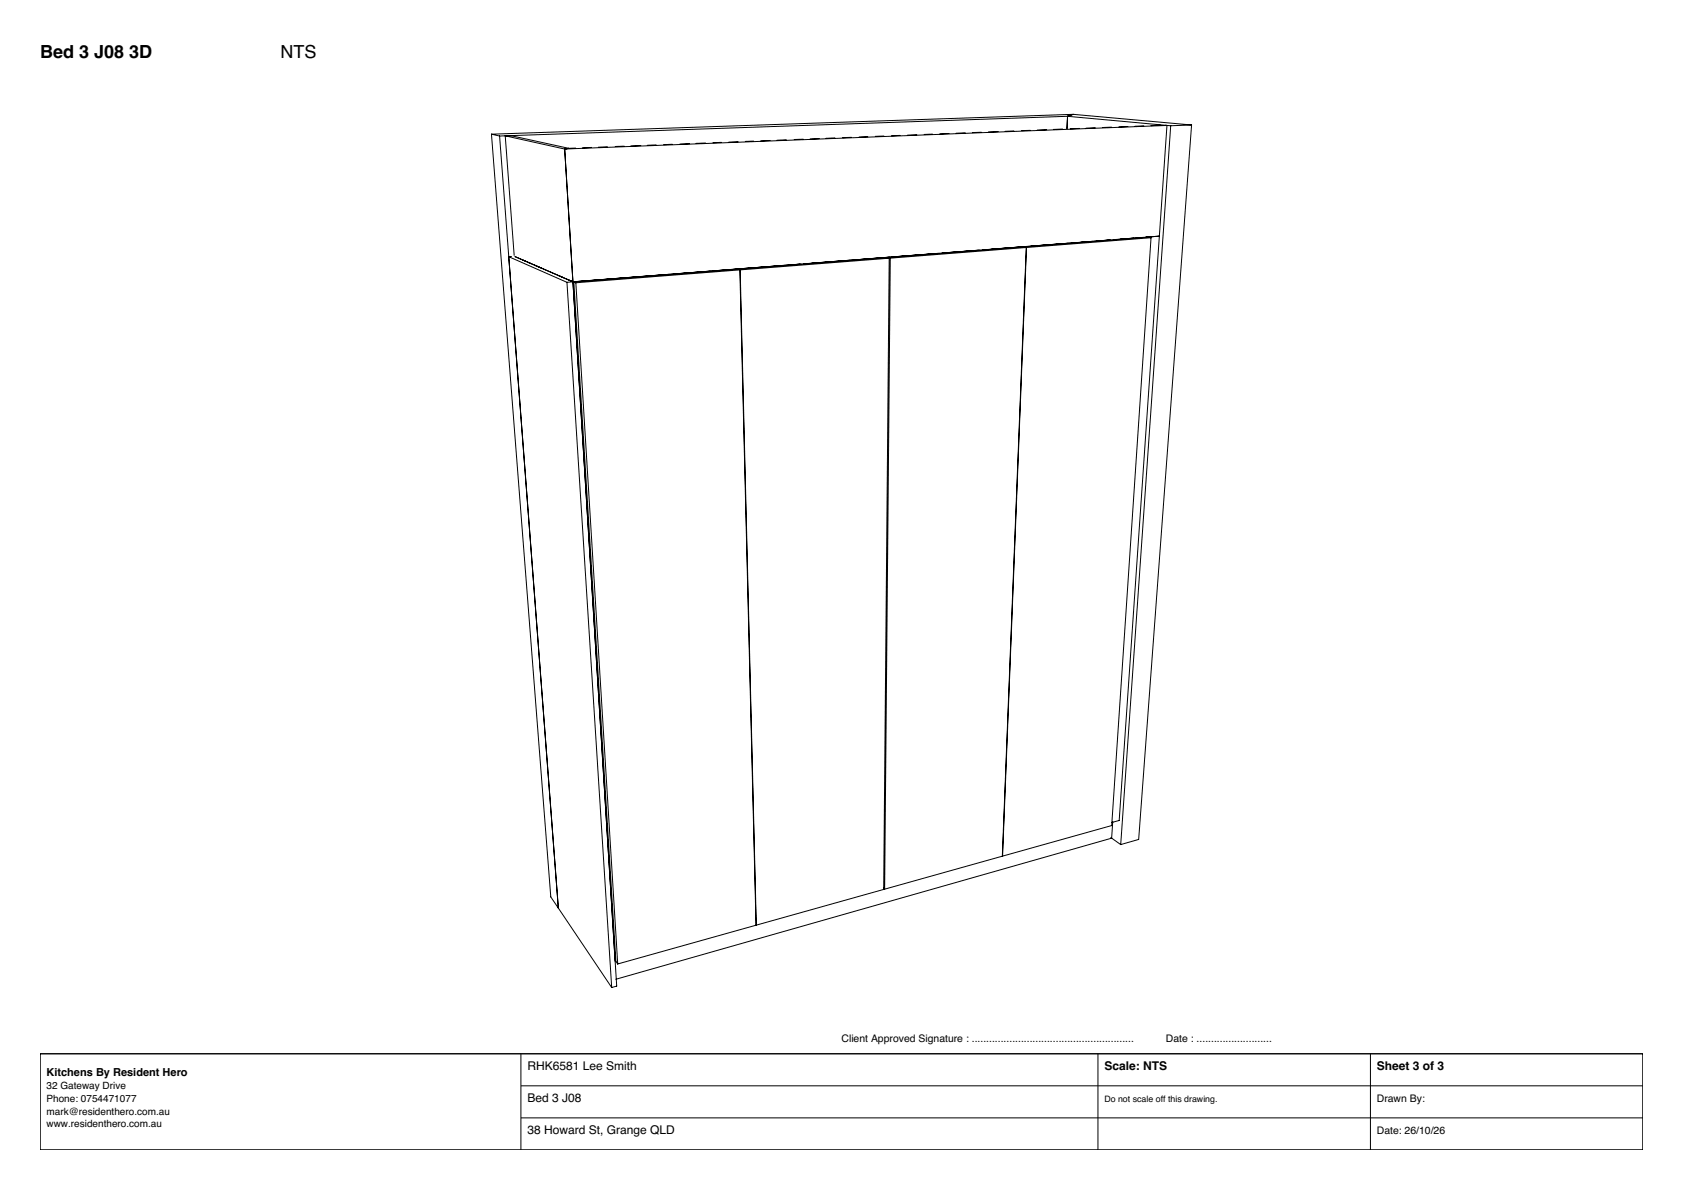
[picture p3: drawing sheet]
<svg xmlns="http://www.w3.org/2000/svg" width="420mm" height="297mm" viewBox="0 0 420 297" stroke-linecap="round" stroke-linejoin="round" font-family="sans-serif">
<g fill="none" stroke="#000" stroke-width=".25">
<path d="M122.6 33.5l14.9 190.4 1.8 2.7M122.6 33.5l2.1 .5M124.7 34l14.6 192.6M126.1 33.9h1.4l14.4 3.1-1 .2M126.1 33.9l14.8 3.3M126.1 33.9l2.2 29.8M140.9 37.2l2.1 33.1M147.6 36.8l-2.2 .1M151.6 36.6l-2.3 .1M155.8 36.5l-2.3 .1M159.9 36.3l-2.5 .1M163.7 36.2l-2.2 .1"/>
<path d="M167.8 36l-2.2 .1M172.1 35.9h-2.4M176.1 35.7l-2.4 .1M180 35.5l-2.1 .1M184.2 35.4l-2.3 .1M188.1 35.2l-2.1 .1M192.2 35.1l-2.3 .1M196.2 34.9l-2.3 .1M200.5 34.7l-2.3 .1M204.4 34.6l-2.2 .1M208.3 34.4l-2.2 .1M212.5 34.3l-2.2 .1"/>
<path d="M216.6 34.1l-2.2 .1M220.6 34h-2.1M224.6 33.8l-2.1 .1M228.8 33.6l-2.3 .1M232.7 33.5l-2.1 .1M236.8 33.3l-2.3 .1M240.9 33.2l-2.3 .1M244.9 33l-2.2 .1M249.1 32.8l-2.4 .1M253 32.7l-2.2 .1M257.1 32.5l-2.1 .1M261.2 32.4l-2.4 .1"/>
<path d="M265.2 32.2l-2.3 .1M266.4 29l-141.7 5M266.4 29l-.1 3.1M266.4 29l25.8 2.4M267.8 28.5l-145.2 5M267.8 28.5l-1.4 .5M267.8 28.5l29.6 2.7M269.4 32.1h-2.3M273.3 31.9l-2.2 .1M277.4 31.7l-2.2 .1M281.5 31.6l-2.3 .1M285.4 31.4l-2.1 .1"/>
<path d="M289.6 31.3l-2.4 .1M290.8 31.3h.4M291.2 31.3l-150.3 5.9M291.2 31.3l-11.9 173.5-1.9 .5M292.2 31.4l-12.5 179.4M297.4 31.2l-13.2 178.3-4.5 1.3M297.4 31.2l-5.2 .2M276.9 59.9l-3.3 .3M277.1 59.9l-1.2 .1M278.7 59.8h-.9M280.9 59.6l-1.3 .1M282.9 59.4l-1.1 .1"/>
<path d="M284.9 59.3l-1.1 .1M285.1 59.3l-7.1 .5M286.4 59.2l.8 .1M286.4 59.2h-.4M286.5 59.2h-.6M287.2 59.3l-9.8 146.7-27.2 7.7 6-151.9M287.2 59.3l-31 2.5M289.3 58.9l-146.3 11.4M127.7 64l-.7 .1 14.5 6.4M128.5 64l14.5 6.3M130.5 64.9l.6 .3M133.4 66.2l1.7 .7"/>
<path d="M139.5 68.8l1.1 .5M141.5 70.5l11.2 176M142 69.9l1 .4M143 70.3l10.9 175.8-1.2 .4M143 70.3l-1.5 .2M143.2 70.4l10.5 169.5 .5 .7M143.2 70.4l.5 .2M143.7 70.6l10.5 170M144.3 70.2l-1.3 .1M184.2 67.2l.4 .2M184.3 67.2l.4 .2M184.6 67.4l4.1 163.5-34.5 9.7"/>
<path d="M184.6 67.4l-40.9 3.2M195.8 66.3l-52.6 4.1M197.6 66.1l-3 .2M199.6 65.9l-.9 .1M199.9 65.9l-3.1 .3M201.6 65.8l-1.1 .1M203.7 65.6l-1.2 .1M212.1 65l-11.3 .9M214.2 64.8l-1.2 .1M221.9 64.4l-.7-.1-6.1 .4M221.9 64.4l-37.2 3M221.9 64.4l-1.4 157.6-31.8 8.9-4-163.5"/>
<path d="M222 64.2l-1.2 .1M222.2 64.4l33.9-2.6-6 151.9-29.3 8.2M222.2 64.4l-1.4 157.5M230.3 63.6l-8.8 .6 .7 .2M234.4 63.2l-3.1 .3M238.4 62.9l-3.1 .3M244.5 62.5l-5.1 .3M248.3 62.1l-1 .1M254.7 61.7l-9.2 .7M255.5 61.6l.7 .2M258.5 61.3l-1.2 .1M260.8 61.2l-5.1 .4"/>
<path d="M264.9 60.9l-3.2 .2M268.6 60.6h-1.1M268.9 60.6l-3.1 .2M270.7 60.4l-1.2 .1M272.7 60.2l-1.1 .1M275 60.1l-5.2 .4M277.2 209l2.5 1.8M277.7 205.1l-.3 4.1-123.7 35.2M139.3 226.6l13.4 19.9M220.5 221.6l.3 .3"/>
</g>
<path d="M10 263h400v24h-400z" fill="#fff" stroke="#000" stroke-width=".35"/>
<path d="M130 263v24M130 271h280M130 279h280M274 263v24M342 263v24" fill="none" stroke="#000" stroke-width=".25"/>
<g font-size="4.5">
<text x="10" y="14.4">Bed 3 J08 3D</text>
<text x="70" y="14.4">NTS</text>
</g>
<g font-size="3">
<text x="131.6" y="267">RHK6581 Lee Smith</text>
<text x="275.6" y="267">Scale: NTS</text>
<text x="343.6" y="267">Sheet 3 of 3</text>
<text x="131.6" y="275">Bed 3 J08</text>
<text x="131.6" y="283">38 Howard St, Grange QLD</text>
</g>
<text font-size="2.7" x="11.6" y="268.6">Kitchens By Resident Hero</text>
<g font-size="2.6">
<text x="210" y="260">Client Approved Signature : ........................................................</text>
<text x="291" y="260">Date : ..........................</text>
<text x="343.6" y="275">Drawn By:</text>
<text x="343.6" y="283">Date: 26/10/26</text>
</g>
<g font-size="2.5">
<text x="11.6" y="271.8">32 Gateway Drive</text>
<text x="11.6" y="275">Phone: 0754471077</text>
<text x="11.6" y="278.2">mark@residenthero.com.au</text>
<text x="11.6" y="281.4">www.residenthero.com.au</text>
</g>
<text font-size="2.2" x="275.6" y="275">Do not scale off this drawing.</text>
</svg>
